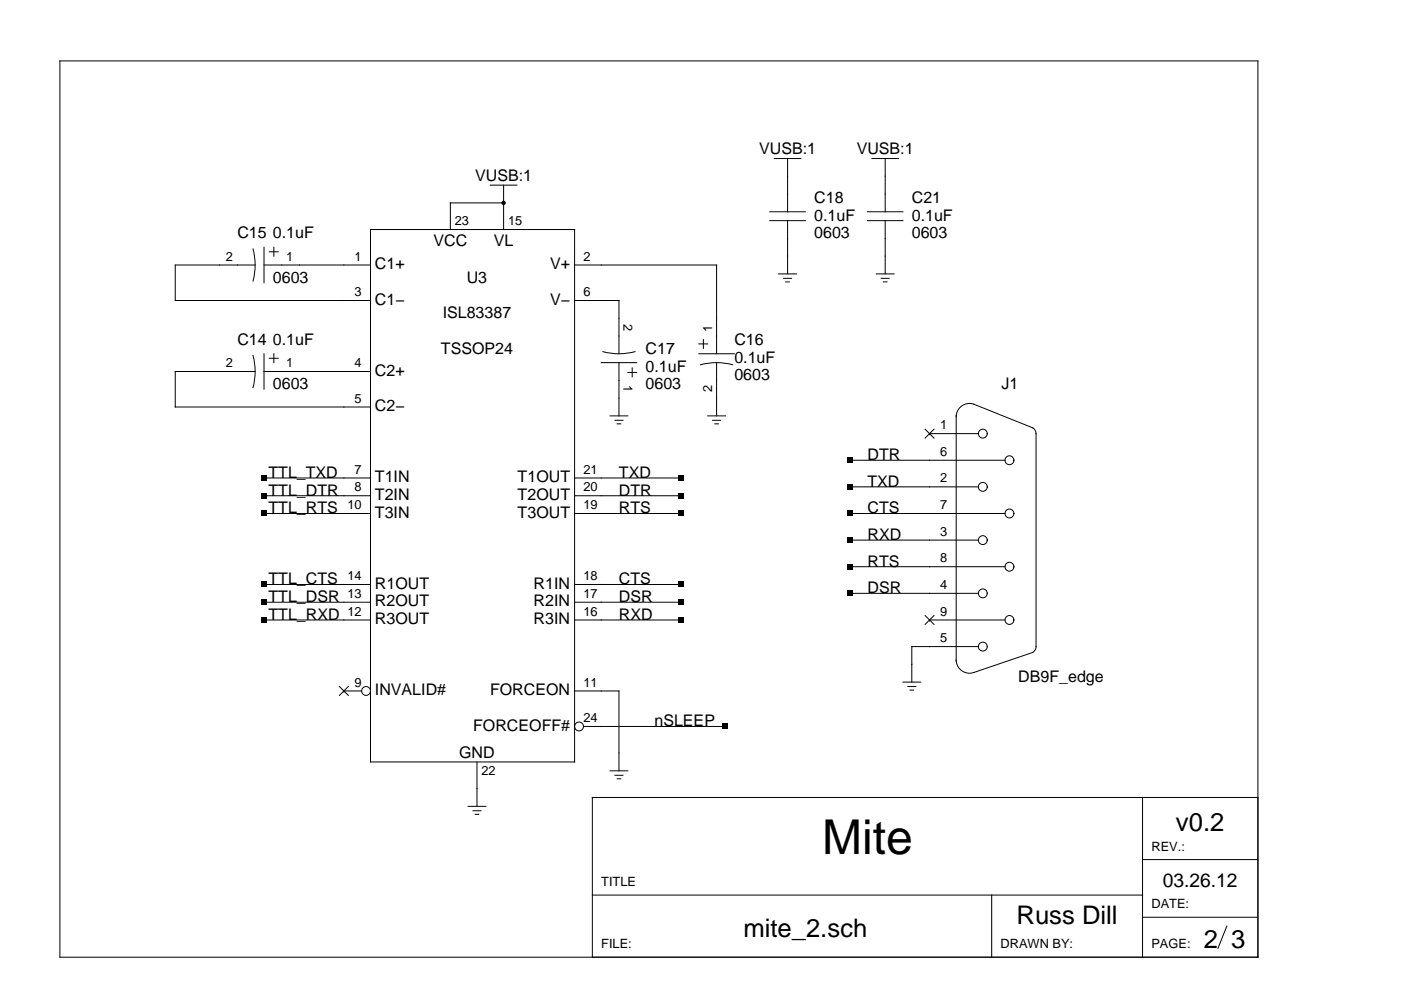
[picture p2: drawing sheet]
<svg xmlns="http://www.w3.org/2000/svg" width="297mm" height="210mm" viewBox="0 0 297 210" stroke-linecap="round" stroke-linejoin="round" font-family="sans-serif">
<g fill="none" stroke="#000" stroke-width=".21">
<path d="M12.7 12.9h254v190h-254zM104 39.3h5.6M106.8 39.3v9.4M164.2 33.6h5.6M167 33.6v11.3M184.9 33.6h5.6M187.7 33.6v11.3M53.6 52.8a13.2 13.2 0 0 1 0 6.8M54.1 56.2h-16.9v7.5h41.4M56 52.4v7.6M56 56.2h22.6M57.1 53.4h1.9"/>
<path d="M58.1 52.4v1.9M78.6 48.7h43.2v112.9h-43.2zM106.8 43h-11.3v5.7M121.8 56.2h30.1v18.8M163.2 46.8h7.5M163.2 44.9h7.5M165.1 58.1h3.8M166.1 59h1.7M166.6 59.8h.8M167 46.8v11.3M183.9 46.8h7.5M183.9 44.9h7.5"/>
<path d="M185.8 58.1h3.8M186.8 59h1.7M187.3 59.8h.8M187.7 46.8v11.3M53.6 75.4a13.2 13.2 0 0 1 0 6.8M54.1 78.8h-16.9v7.5h41.4M56 78.8h22.6M56 75v7.5M57.1 76h1.9M58.1 75v1.9M121.8 63.7h9.4v11.3M127.5 76.9h7.5"/>
<path d="M127.8 74.6a13.2 13.2 0 0 0 6.8 0M131.2 76.9v11.3M133.1 79h1.9M134 78v1.9M148.2 75h7.5M148.2 72.9h1.8M148.5 77.3a13.2 13.2 0 0 1 6.8 0M149.1 72v1.9M151.9 76.9v11.3M129.4 88.2h3.7M130.4 89.1h1.7M130.9 89.9h.7"/>
<path d="M150 88.2h3.8M151.1 89.1h1.7M151.6 89.9h.7M180.2 97.6h32.9M196.1 91l1.9 1.9M197.1 91.9h.1M197.1 91.9h10.3M198 91l-1.9 1.9M202.7 88.4a2.81 2.81 0 0 1 3.8-2.7l12.5 5a1.41 1.41 0 0 1 .7 1.2v45.2a1.41 1.41 0 0 1-.7 1.2l-12.5 4.3M202.7 88.1v52.1M56 101.3h22.6M56 108.9h22.6"/>
<path d="M56 105.1h22.6M121.8 101.3h22.6M121.8 108.9h22.6M121.8 105.1h22.6M180.2 108.9h32.9M180.2 114.5h27.2M180.2 103.2h27.2M56 131.4h22.6M56 123.9h22.6M56 127.7h22.6M121.8 131.4h22.6M121.8 123.9h22.6"/>
<path d="M121.8 127.7h22.6M180.2 125.8h27.2M180.2 120.2h32.9M196.1 130.5l1.9 1.9M197.1 131.4h.1M197.1 131.4h16M198 130.5l-1.9 1.9M202.7 139.9a2.82 2.82 0 0 0 3.8 2.7M207.4 137.1h-14.1v7.5M72 145.6l1.8 1.8M72.9 146.5h.1M72.9 146.5h3.8"/>
<path d="M73.8 145.6l-1.8 1.8M121.8 146.5h9.4v16.9M123.7 154h30.1M191.4 144.6h3.8M192.5 145.6h1.7M192.9 146.3h.8M99.2 171h3.8M100.3 171.9h1.7M100.8 172.7h.7M101.1 161.6v9.4M129.4 163.4h3.7M130.4 164.4h1.7"/>
<path d="M130.9 165.1h.7M242.2 169.1v33.8M266.7 169.1h-141.1v33.8M125.6 189.8h116.6M210.3 189.8v13.1M242.2 194.5h24.5M242.2 182.2h24.5M260.1 196.4l-1.9 4.7"/>
<circle cx="208.4" cy="91.9" r=".94"/>
<circle cx="214" cy="97.6" r=".94"/>
<circle cx="208.4" cy="103.2" r=".94"/>
<circle cx="208.4" cy="114.5" r=".94"/>
<circle cx="214" cy="108.9" r=".94"/>
<circle cx="208.4" cy="125.8" r=".94"/>
<circle cx="208.4" cy="137.1" r=".94"/>
<circle cx="214" cy="131.4" r=".94"/>
<circle cx="214" cy="120.2" r=".94"/>
<circle cx="77.6" cy="146.5" r=".94"/>
<circle cx="122.8" cy="154" r=".94"/>
</g>
<g fill="#000">
<path d="M179.6 97h1.1v1.1h-1.1zM55.4 100.8h1.1v1.1h-1.1zM55.4 108.3h1.1v1.1h-1.1zM55.4 104.5h1.1v1.2h-1.1zM143.8 100.8h1.2v1.1h-1.2zM143.8 108.3h1.2v1.1h-1.2zM143.8 104.5h1.2v1.2h-1.2zM179.6 102.7h1.1v1.1h-1.1zM179.6 114h1.1v1.1h-1.1zM179.6 119.6h1.1v1.1h-1.1zM179.6 108.3h1.1v1.1h-1.1zM55.4 130.9h1.1v1.1h-1.1z"/>
<path d="M55.4 123.4h1.1v1.1h-1.1zM55.4 127.1h1.1v1.2h-1.1zM143.8 130.9h1.2v1.1h-1.2zM143.8 123.4h1.2v1.1h-1.2zM143.8 127.1h1.2v1.2h-1.2zM179.6 125.2h1.1v1.2h-1.1zM153.2 153.5h1.2v1.1h-1.2z"/>
<circle cx="106.8" cy="43" r=".47"/>
</g>
<text font-size="10.2" x="174.3" y="181.1">Mite</text>
<g font-size="5.4">
<text x="249.3" y="176.1">v0.2</text>
<text x="215.5" y="195.9">Russ Dill</text>
<text x="157.6" y="198.7">mite_2.sch</text>
<text x="255.2" y="201.1">2 3</text>
</g>
<text font-size="4.1" x="246.5" y="188">03.26.12</text>
<g font-size="3.4">
<text x="160.9" y="32.7">VUSB:1</text>
<text x="181.6" y="32.7">VUSB:1</text>
<text x="100.7" y="38.3">VUSB:1</text>
<text x="172.6" y="43">C18</text>
<text x="172.6" y="46.8">0.1uF</text>
<text x="193.3" y="43">C21</text>
<text x="193.3" y="46.8">0.1uF</text>
<text x="50.3" y="50.5">C15 0.1uF</text>
<text x="91.9" y="52.1">VCC</text>
<text x="104.7" y="52.1">VL</text>
<text x="172.6" y="50.5">0603</text>
<text x="193.3" y="50.5">0603</text>
<text x="57.9" y="60">0603</text>
<text x="79.5" y="57.1">C1+</text>
<text x="99" y="60">U3</text>
<text x="116.6" y="57.1">V+</text>
<text x="79.5" y="64.6">C1−</text>
<text x="116.6" y="64.6">V−</text>
<text x="93.9" y="67.5">ISL83387</text>
<text x="50.3" y="73.1">C14 0.1uF</text>
<text x="93.5" y="75">TSSOP24</text>
<text x="136.9" y="75">C17</text>
<text x="155.7" y="73.1">C16</text>
<text x="155.7" y="76.9">0.1uF</text>
<text x="57.9" y="82.5">0603</text>
<text x="79.5" y="79.7">C2+</text>
<text x="136.9" y="78.8">0.1uF</text>
<text x="136.9" y="82.5">0603</text>
<text x="155.7" y="80.6">0603</text>
<text x="212.3" y="82.5">J1</text>
<text x="79.5" y="87.2">C2−</text>
<text x="56.9" y="101.3">TTL_TXD</text>
<text x="131.2" y="101.3">TXD</text>
<text x="183.9" y="97.6">DTR</text>
<text x="56.9" y="105.1">TTL_DTR</text>
<text x="79.5" y="102.2">T1IN</text>
<text x="79.5" y="106">T2IN</text>
<text x="109.7" y="106">T2OUT</text>
<text x="109.7" y="102.2">T1OUT</text>
<text x="131.2" y="105.1">DTR</text>
<text x="183.9" y="103.2">TXD</text>
<text x="56.9" y="108.9">TTL_RTS</text>
<text x="79.5" y="109.8">T3IN</text>
<text x="109.7" y="109.8">T3OUT</text>
<text x="131.2" y="108.9">RTS</text>
<text x="183.9" y="108.9">CTS</text>
<text x="183.9" y="114.5">RXD</text>
<text x="56.9" y="123.9">TTL_CTS</text>
<text x="79.5" y="124.8">R1OUT</text>
<text x="113.1" y="124.8">R1IN</text>
<text x="131.2" y="123.9">CTS</text>
<text x="183.9" y="120.2">RTS</text>
<text x="183.9" y="125.8">DSR</text>
<text x="56.9" y="131.4">TTL_RXD</text>
<text x="56.9" y="127.7">TTL_DSR</text>
<text x="79.5" y="128.6">R2OUT</text>
<text x="113.1" y="128.6">R2IN</text>
<text x="131.2" y="131.4">RXD</text>
<text x="131.2" y="127.7">DSR</text>
<text x="79.5" y="132.3">R3OUT</text>
<text x="113.1" y="132.3">R3IN</text>
<text x="79.5" y="147.4">INVALID#</text>
<text x="103.9" y="147.4">FORCEON</text>
<text x="215.9" y="144.6">DB9F_edge</text>
<text x="100.3" y="154.9">FORCEOFF#</text>
<text x="138.8" y="154">nSLEEP</text>
<text x="97.4" y="160.6">GND</text>
</g>
<g font-size="2.7">
<text x="96.4" y="47.7">23</text>
<text x="107.7" y="47.7">15</text>
<text x="47.9" y="55.2">2</text>
<text x="60.7" y="55.2">1</text>
<text x="75.2" y="55.2">1</text>
<text x="123.7" y="55.2">2</text>
<text x="75.2" y="62.8">3</text>
<text x="123.7" y="62.8">6</text>
<text x="132.2" y="68.8" transform="rotate(90 132.2 68.8)">2</text>
<text x="151" y="70.3" transform="rotate(-90 151 70.3)">1</text>
<text x="47.9" y="77.8">2</text>
<text x="60.7" y="77.8">1</text>
<text x="75.2" y="77.8">4</text>
<text x="132.2" y="81.6" transform="rotate(90 132.2 81.6)">1</text>
<text x="151" y="83.1" transform="rotate(-90 151 83.1)">2</text>
<text x="75.2" y="85.4">5</text>
<text x="199.3" y="91">1</text>
<text x="75.2" y="100.4">7</text>
<text x="123.7" y="100.4">21</text>
<text x="199.3" y="96.6">6</text>
<text x="73.6" y="107.9">10</text>
<text x="75.2" y="104.2">8</text>
<text x="123.7" y="107.9">19</text>
<text x="123.7" y="104.2">20</text>
<text x="199.3" y="107.9">7</text>
<text x="199.3" y="102.3">2</text>
<text x="199.3" y="113.6">3</text>
<text x="199.3" y="119.2">8</text>
<text x="73.6" y="123">14</text>
<text x="123.7" y="123">18</text>
<text x="199.3" y="124.9">4</text>
<text x="73.6" y="130.5">12</text>
<text x="73.6" y="126.7">13</text>
<text x="123.7" y="130.5">16</text>
<text x="123.7" y="126.7">17</text>
<text x="199.3" y="130.5">9</text>
<text x="199.3" y="136.2">5</text>
<text x="75.2" y="145.6">9</text>
<text x="123.7" y="145.6">11</text>
<text x="123.7" y="153.1">24</text>
<text x="102.1" y="164.4">22</text>
<text x="244.1" y="180.4">REV.:</text>
<text x="127.5" y="187.9">TITLE</text>
<text x="244.1" y="192.6">DATE:</text>
<text x="127.5" y="201.1">FILE:</text>
<text x="212.1" y="201.1">DRAWN BY:</text>
<text x="244.1" y="201.1">PAGE:</text>
</g>
</svg>
